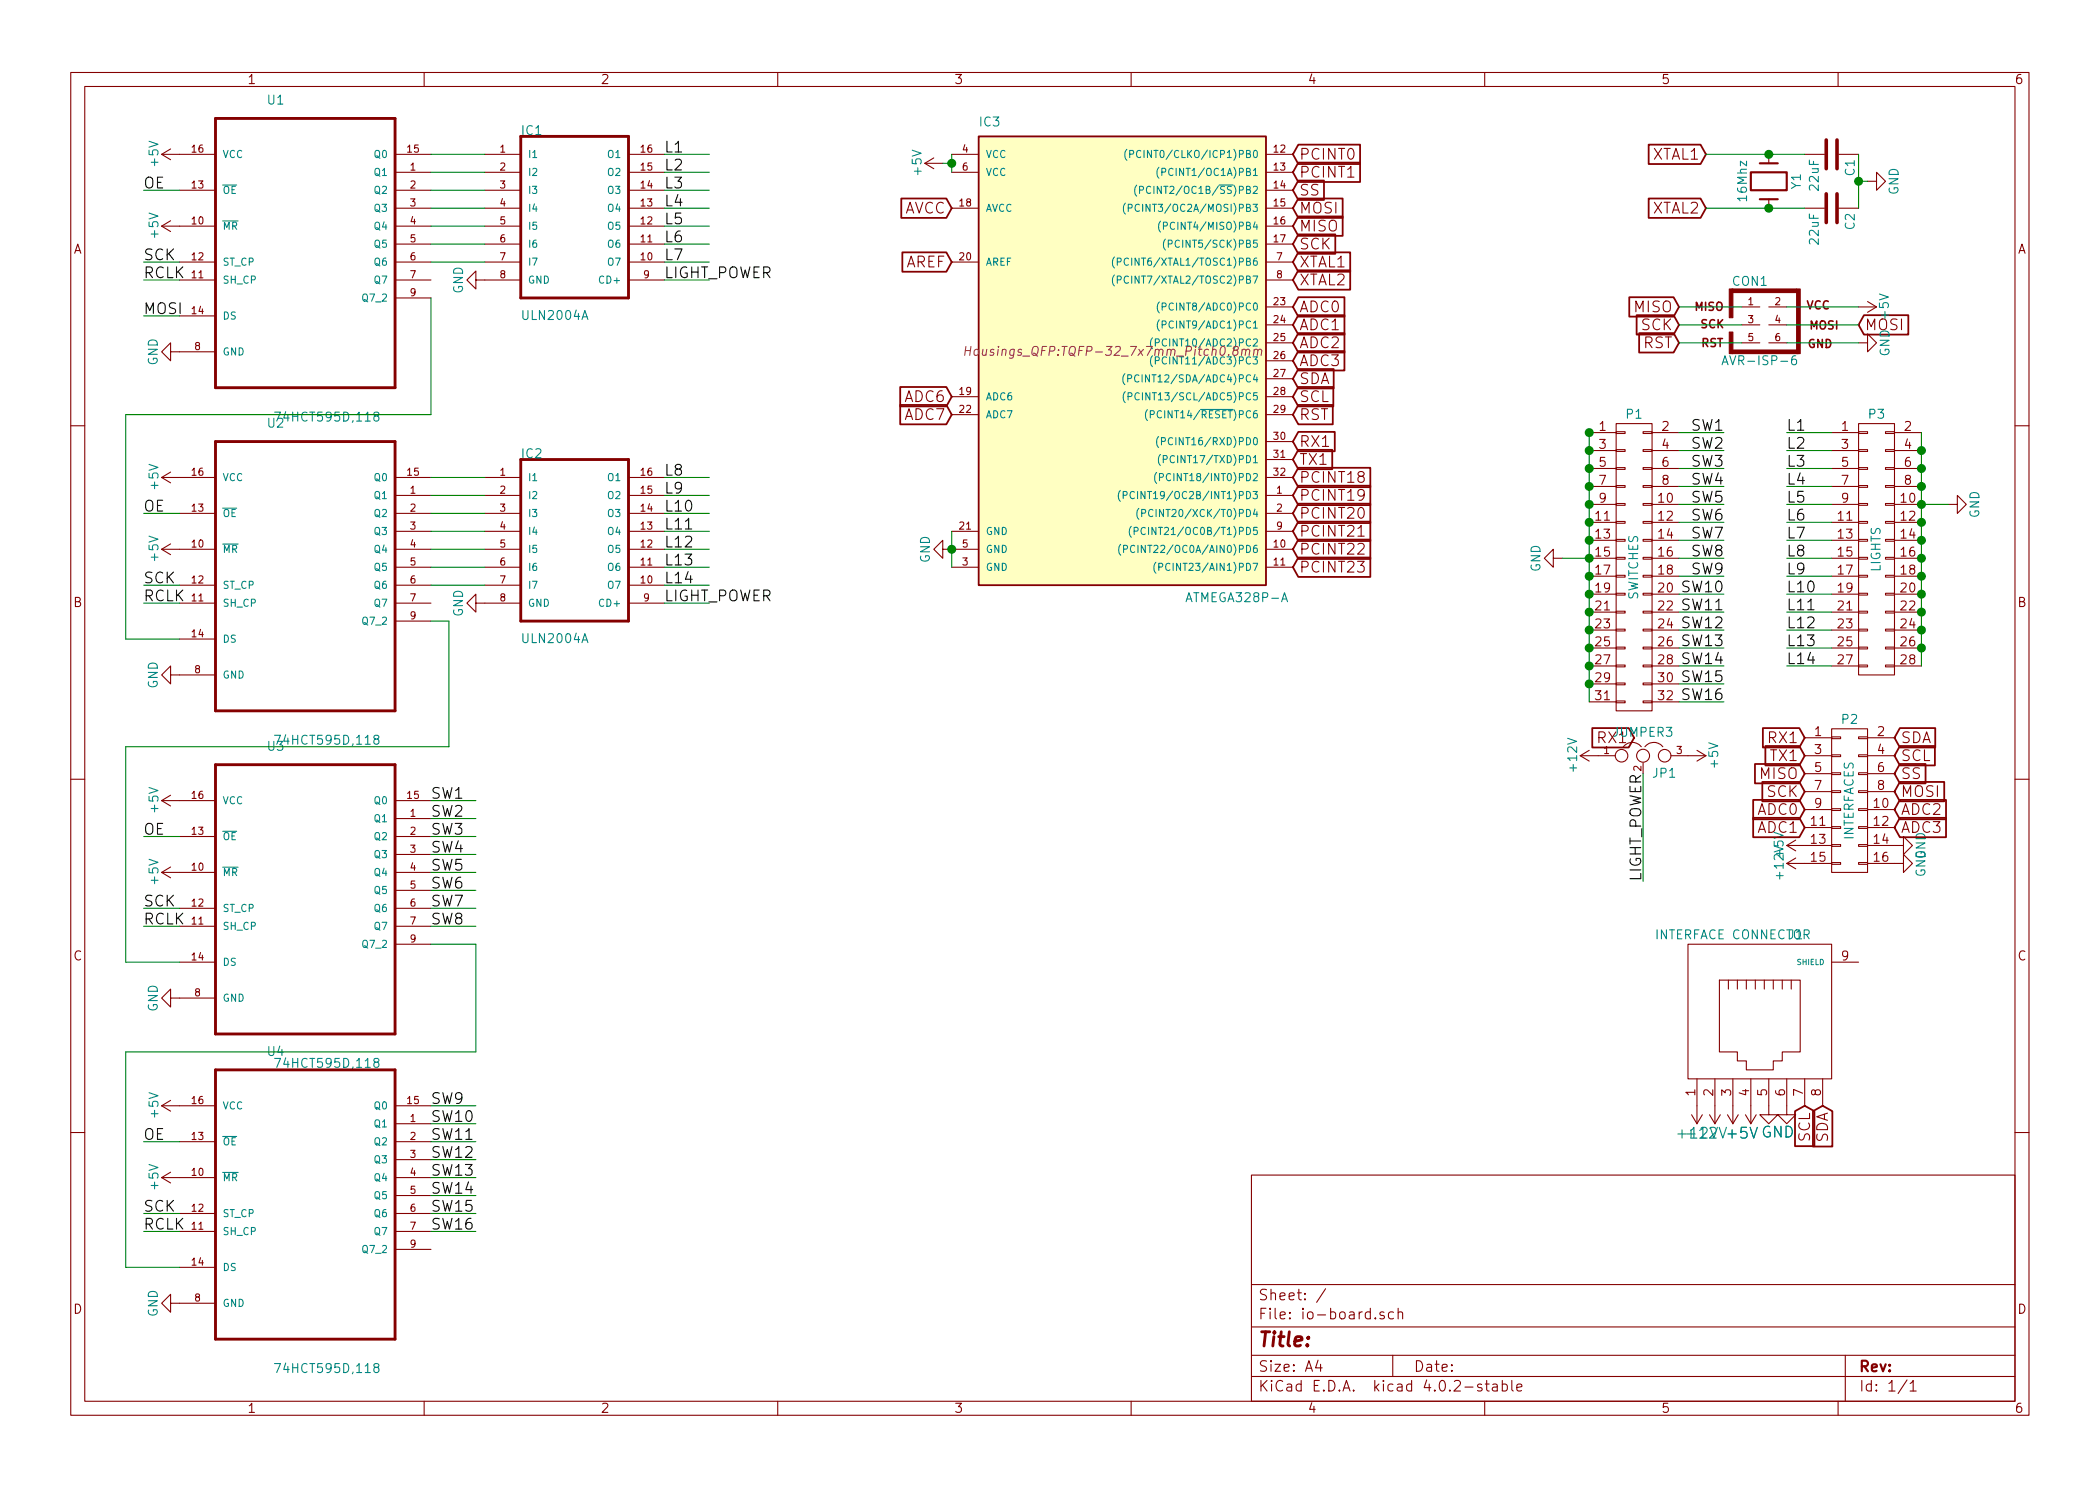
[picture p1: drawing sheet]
EESchema Schematic File Version 2
LIBS:power
LIBS:device
LIBS:transistors
LIBS:conn
LIBS:linear
LIBS:regul
LIBS:74xx
LIBS:cmos4000
LIBS:adc-dac
LIBS:memory
LIBS:xilinx
LIBS:microcontrollers
LIBS:dsp
LIBS:microchip
LIBS:analog_switches
LIBS:motorola
LIBS:texas
LIBS:intel
LIBS:audio
LIBS:interface
LIBS:digital-audio
LIBS:philips
LIBS:display
LIBS:cypress
LIBS:siliconi
LIBS:opto
LIBS:atmel
LIBS:contrib
LIBS:valves
LIBS:74HCT595D_118
LIBS:connector
LIBS:ULN2004A
LIBS:io-board-cache
EELAYER 25 0
EELAYER END
$Descr A4 11693 8268
encoding utf-8
Sheet 1 1
Title ""
Date ""
Rev ""
Comp ""
Comment1 ""
Comment2 ""
Comment3 ""
Comment4 ""
$EndDescr
$Comp
L ATMEGA328P-A IC3
U 1 1
P 6200 1950
F 0 "IC3" H 5450 3200 50  0000 L BNN
F 1 "ATMEGA328P-A" H 6600 550 50  0000 L BNN
F 2 "Housings_QFP:TQFP-32_7x7mm_Pitch0.8mm" H 6200 1950 50  0000 C CIN
F 3 "" H 6200 1950 50  0000 C CNN
	1    6200 1950
	1    0    0    -1  
$EndComp
$Comp
L +5V #PWR01
U 1 1
P 5250 900
F 0 "#PWR01" H 5250 750 50  0001 C CNN
F 1 "+5V" H 5250 1040 50  0000 C CNN
F 2 "" H 5250 900 50  0000 C CNN
F 3 "" H 5250 900 50  0000 C CNN
	1    5250 900 
	0    -1   -1   0   
$EndComp
$Comp
L GND #PWR02
U 1 1
P 5300 3050
F 0 "#PWR02" H 5300 2800 50  0001 C CNN
F 1 "GND" H 5300 2900 50  0000 C CNN
F 2 "" H 5300 3050 50  0000 C CNN
F 3 "" H 5300 3050 50  0000 C CNN
	1    5300 3050
	0    1    1    0   
$EndComp
$Comp
L Crystal Y1
U 1 1
P 9850 1000
F 0 "Y1" H 9850 1150 50  0000 C CNN
F 1 "16Mhz" H 9850 850 50  0000 C CNN
F 2 "Crystals:Crystal_HC49-4H_Vertical" H 9850 1000 50  0001 C CNN
F 3 "" H 9850 1000 50  0000 C CNN
	1    9850 1000
	0    1    1    0   
$EndComp
Text GLabel 7200 1450 2    60   Input ~ 0
XTAL1
Text GLabel 7200 1550 2    60   Input ~ 0
XTAL2
Text GLabel 9500 850  0    60   Input ~ 0
XTAL1
Text GLabel 9500 1150 0    60   Input ~ 0
XTAL2
$Comp
L C C1
U 1 1
P 10200 850
F 0 "C1" H 10225 950 50  0000 L CNN
F 1 "22uF" H 10225 750 50  0000 L CNN
F 2 "Capacitors_SMD:C_0603" H 10238 700 50  0001 C CNN
F 3 "" H 10200 850 50  0000 C CNN
	1    10200 850 
	0    1    1    0   
$EndComp
$Comp
L C C2
U 1 1
P 10200 1150
F 0 "C2" H 10225 1250 50  0000 L CNN
F 1 "22uF" H 10225 1050 50  0000 L CNN
F 2 "Capacitors_SMD:C_0603" H 10238 1000 50  0001 C CNN
F 3 "" H 10200 1150 50  0000 C CNN
	1    10200 1150
	0    1    1    0   
$EndComp
$Comp
L GND #PWR03
U 1 1
P 10400 1000
F 0 "#PWR03" H 10400 750 50  0001 C CNN
F 1 "GND" H 10400 850 50  0000 C CNN
F 2 "" H 10400 1000 50  0000 C CNN
F 3 "" H 10400 1000 50  0000 C CNN
	1    10400 1000
	0    -1   -1   0   
$EndComp
Text GLabel 7200 1350 2    60   Input ~ 0
SCK
Text GLabel 7200 1250 2    60   Input ~ 0
MISO
Text GLabel 7200 1150 2    60   Input ~ 0
MOSI
Text GLabel 7200 1050 2    60   Input ~ 0
SS
Text GLabel 7200 2450 2    60   Input ~ 0
RX1
Text GLabel 7200 2550 2    60   Input ~ 0
TX1
Text GLabel 9350 1700 0    60   Input ~ 0
MISO
Text GLabel 9350 1800 0    60   Input ~ 0
SCK
$Comp
L AVR-ISP-6 CON1
U 1 1
P 9850 1800
F 0 "CON1" H 9745 2040 50  0000 C CNN
F 1 "AVR-ISP-6" H 9585 1570 50  0000 L BNN
F 2 "AVR-ISP-6" V 9330 1840 50  0001 C CNN
F 3 "" H 9825 1800 50  0000 C CNN
	1    9850 1800
	1    0    0    -1  
$EndComp
Text GLabel 10350 1800 2    60   Input ~ 0
MOSI
$Comp
L +5V #PWR04
U 1 1
P 10350 1700
F 0 "#PWR04" H 10350 1550 50  0001 C CNN
F 1 "+5V" H 10350 1840 50  0000 C CNN
F 2 "" H 10350 1700 50  0000 C CNN
F 3 "" H 10350 1700 50  0000 C CNN
	1    10350 1700
	0    1    1    0   
$EndComp
$Comp
L GND #PWR05
U 1 1
P 10350 1900
F 0 "#PWR05" H 10350 1650 50  0001 C CNN
F 1 "GND" H 10350 1750 50  0000 C CNN
F 2 "" H 10350 1900 50  0000 C CNN
F 3 "" H 10350 1900 50  0000 C CNN
	1    10350 1900
	0    -1   -1   0   
$EndComp
Text GLabel 7200 2300 2    60   Input ~ 0
RST
Text GLabel 9350 1900 0    60   Input ~ 0
RST
$Comp
L GND #PWR06
U 1 1
P 10850 2800
F 0 "#PWR06" H 10850 2550 50  0001 C CNN
F 1 "GND" H 10850 2650 50  0000 C CNN
F 2 "" H 10850 2800 50  0000 C CNN
F 3 "" H 10850 2800 50  0000 C CNN
	1    10850 2800
	0    -1   -1   0   
$EndComp
Text GLabel 7200 2100 2    60   Input ~ 0
SDA
Text GLabel 7200 2200 2    60   Input ~ 0
SCL
$Comp
L ULN2004A IC1
U 1 1
P 3200 1150
F 0 "IC1" H 2900 1580 50  0000 L CNN
F 1 "ULN2004A" H 2900 550 50  0000 L CNN
F 2 "ULN2004A:SO16" H 3200 1150 60  0001 C CNN
F 3 "SOIC-16 Texas Instruments" H 3200 1150 50  0001 L CNN
F 4 "ULN2004AIDR" H 3200 1150 50  0001 L CNN "MP"
F 5 "High-Voltage%2C High-Current Darlington Transistor Array 16-SOIC -40 to 105" H 3200 1150 50  0001 L CNN "Description"
F 6 "Good" H 3200 1150 50  0001 L CNN "Availability"
F 7 "0.29 USD" H 3200 1150 50  0001 L CNN "Price"
F 8 "Texas Instruments" H 3200 1150 50  0001 L CNN "MF"
	1    3200 1150
	1    0    0    -1  
$EndComp
$Comp
L 74HCT595D,118 U1
U 1 1
P 1700 1250
F 0 "U1" H 1485 1950 50  0000 L CNN
F 1 "74HCT595D,118" H 1522 184 50  0000 L CNN
F 2 "SOIC127P600X175-16N" H 1700 1250 50  0001 L CNN
F 3 "SOIC-16 NXP Semiconductors" H 1700 1250 50  0001 L CNN
F 4 "74HCT595D,118" H 1700 1250 50  0001 L CNN "MP"
F 5 "74HC%28T%29595 - 8-bit serial-in%2C serial or parallel-out shift register with output latches%3B 3-state" H 1700 1250 50  0001 L CNN "Description"
F 6 "Good" H 1700 1250 50  0001 L CNN "Availability"
F 7 "0.46 USD" H 1700 1250 50  0001 L CNN "Price"
F 8 "NXP Semiconductors" H 1700 1250 50  0001 L CNN "MF"
	1    1700 1250
	1    0    0    -1  
$EndComp
$Comp
L GND #PWR07
U 1 1
P 1000 1950
F 0 "#PWR07" H 1000 1700 50  0001 C CNN
F 1 "GND" H 1000 1800 50  0000 C CNN
F 2 "" H 1000 1950 50  0000 C CNN
F 3 "" H 1000 1950 50  0000 C CNN
	1    1000 1950
	0    1    1    0   
$EndComp
$Comp
L +5V #PWR08
U 1 1
P 1000 850
F 0 "#PWR08" H 1000 700 50  0001 C CNN
F 1 "+5V" H 1000 990 50  0000 C CNN
F 2 "" H 1000 850 50  0000 C CNN
F 3 "" H 1000 850 50  0000 C CNN
	1    1000 850 
	0    -1   -1   0   
$EndComp
$Comp
L +5V #PWR09
U 1 1
P 1000 1250
F 0 "#PWR09" H 1000 1100 50  0001 C CNN
F 1 "+5V" H 1000 1390 50  0000 C CNN
F 2 "" H 1000 1250 50  0000 C CNN
F 3 "" H 1000 1250 50  0000 C CNN
	1    1000 1250
	0    -1   -1   0   
$EndComp
$Comp
L GND #PWR010
U 1 1
P 2700 1550
F 0 "#PWR010" H 2700 1300 50  0001 C CNN
F 1 "GND" H 2700 1400 50  0000 C CNN
F 2 "" H 2700 1550 50  0000 C CNN
F 3 "" H 2700 1550 50  0000 C CNN
	1    2700 1550
	0    1    1    0   
$EndComp
Text Label 3700 850  0    60   ~ 0
L1
Text Label 3700 950  0    60   ~ 0
L2
Text Label 3700 1050 0    60   ~ 0
L3
Text Label 3700 1150 0    60   ~ 0
L4
Text Label 3700 1250 0    60   ~ 0
L5
Text Label 3700 1350 0    60   ~ 0
L6
Text Label 3700 1450 0    60   ~ 0
L7
Text Label 3700 1550 0    60   ~ 0
LIGHT_POWER
Text Label 800  1050 0    60   ~ 0
OE
Text Label 800  1450 0    60   ~ 0
SCK
Text Label 800  1550 0    60   ~ 0
RCLK
Text Label 800  1750 0    60   ~ 0
MOSI
$Comp
L ULN2004A IC2
U 1 1
P 3200 2950
F 0 "IC2" H 2900 3380 50  0000 L CNN
F 1 "ULN2004A" H 2900 2350 50  0000 L CNN
F 2 "ULN2004A:SO16" H 3200 2950 60  0001 C CNN
F 3 "SOIC-16 Texas Instruments" H 3200 2950 50  0001 L CNN
F 4 "ULN2004AIDR" H 3200 2950 50  0001 L CNN "MP"
F 5 "High-Voltage%2C High-Current Darlington Transistor Array 16-SOIC -40 to 105" H 3200 2950 50  0001 L CNN "Description"
F 6 "Good" H 3200 2950 50  0001 L CNN "Availability"
F 7 "0.29 USD" H 3200 2950 50  0001 L CNN "Price"
F 8 "Texas Instruments" H 3200 2950 50  0001 L CNN "MF"
	1    3200 2950
	1    0    0    -1  
$EndComp
$Comp
L 74HCT595D,118 U2
U 1 1
P 1700 3050
F 0 "U2" H 1485 3750 50  0000 L CNN
F 1 "74HCT595D,118" H 1522 1984 50  0000 L CNN
F 2 "SOIC127P600X175-16N" H 1700 3050 50  0001 L CNN
F 3 "SOIC-16 NXP Semiconductors" H 1700 3050 50  0001 L CNN
F 4 "74HCT595D,118" H 1700 3050 50  0001 L CNN "MP"
F 5 "74HC%28T%29595 - 8-bit serial-in%2C serial or parallel-out shift register with output latches%3B 3-state" H 1700 3050 50  0001 L CNN "Description"
F 6 "Good" H 1700 3050 50  0001 L CNN "Availability"
F 7 "0.46 USD" H 1700 3050 50  0001 L CNN "Price"
F 8 "NXP Semiconductors" H 1700 3050 50  0001 L CNN "MF"
	1    1700 3050
	1    0    0    -1  
$EndComp
$Comp
L GND #PWR011
U 1 1
P 1000 3750
F 0 "#PWR011" H 1000 3500 50  0001 C CNN
F 1 "GND" H 1000 3600 50  0000 C CNN
F 2 "" H 1000 3750 50  0000 C CNN
F 3 "" H 1000 3750 50  0000 C CNN
	1    1000 3750
	0    1    1    0   
$EndComp
$Comp
L +5V #PWR012
U 1 1
P 1000 2650
F 0 "#PWR012" H 1000 2500 50  0001 C CNN
F 1 "+5V" H 1000 2790 50  0000 C CNN
F 2 "" H 1000 2650 50  0000 C CNN
F 3 "" H 1000 2650 50  0000 C CNN
	1    1000 2650
	0    -1   -1   0   
$EndComp
$Comp
L +5V #PWR013
U 1 1
P 1000 3050
F 0 "#PWR013" H 1000 2900 50  0001 C CNN
F 1 "+5V" H 1000 3190 50  0000 C CNN
F 2 "" H 1000 3050 50  0000 C CNN
F 3 "" H 1000 3050 50  0000 C CNN
	1    1000 3050
	0    -1   -1   0   
$EndComp
$Comp
L GND #PWR014
U 1 1
P 2700 3350
F 0 "#PWR014" H 2700 3100 50  0001 C CNN
F 1 "GND" H 2700 3200 50  0000 C CNN
F 2 "" H 2700 3350 50  0000 C CNN
F 3 "" H 2700 3350 50  0000 C CNN
	1    2700 3350
	0    1    1    0   
$EndComp
Text Label 3700 2650 0    60   ~ 0
L8
Text Label 3700 2750 0    60   ~ 0
L9
Text Label 3700 2850 0    60   ~ 0
L10
Text Label 3700 2950 0    60   ~ 0
L11
Text Label 3700 3050 0    60   ~ 0
L12
Text Label 3700 3150 0    60   ~ 0
L13
Text Label 3700 3250 0    60   ~ 0
L14
Text Label 3700 3350 0    60   ~ 0
LIGHT_POWER
Text Label 800  2850 0    60   ~ 0
OE
Text Label 800  3250 0    60   ~ 0
SCK
Text Label 800  3350 0    60   ~ 0
RCLK
Text Label 9950 2400 0    60   ~ 0
L1
Text Label 9950 2500 0    60   ~ 0
L2
Text Label 9950 2600 0    60   ~ 0
L3
Text Label 9950 2700 0    60   ~ 0
L4
Text Label 9950 2800 0    60   ~ 0
L5
Text Label 9950 2900 0    60   ~ 0
L6
Text Label 9950 3000 0    60   ~ 0
L7
Text Label 9950 3100 0    60   ~ 0
L8
Text Label 9950 3200 0    60   ~ 0
L9
Text Label 9950 3300 0    60   ~ 0
L10
$Comp
L CONN_02X14 P3
U 1 1
P 10450 3050
F 0 "P3" H 10450 3800 50  0000 C CNN
F 1 "LIGHTS" V 10450 3050 50  0000 C CNN
F 2 "Pin_Headers:Pin_Header_Straight_2x14_Pitch2.54mm" H 10450 1900 50  0001 C CNN
F 3 "" H 10450 1900 50  0000 C CNN
	1    10450 3050
	1    0    0    -1  
$EndComp
Text Label 9950 3400 0    60   ~ 0
L11
Text Label 9950 3500 0    60   ~ 0
L12
Text Label 9950 3600 0    60   ~ 0
L13
Text Label 9950 3700 0    60   ~ 0
L14
Text GLabel 7200 1700 2    60   Input ~ 0
ADC0
Text GLabel 7200 1800 2    60   Input ~ 0
ADC1
Text GLabel 7200 1900 2    60   Input ~ 0
ADC2
Text GLabel 7200 2000 2    60   Input ~ 0
ADC3
Text GLabel 7200 850  2    60   Input ~ 0
PCINT0
Text GLabel 7200 950  2    60   Input ~ 0
PCINT1
Text GLabel 7200 2650 2    60   Input ~ 0
PCINT18
Text GLabel 7200 2750 2    60   Input ~ 0
PCINT19
Text GLabel 7200 2850 2    60   Input ~ 0
PCINT20
Text GLabel 7200 2950 2    60   Input ~ 0
PCINT21
Text GLabel 7200 3050 2    60   Input ~ 0
PCINT22
Text GLabel 7200 3150 2    60   Input ~ 0
PCINT23
Text GLabel 5300 2200 0    60   Input ~ 0
ADC6
Text GLabel 5300 2300 0    60   Input ~ 0
ADC7
Text GLabel 5300 1150 0    60   Input ~ 0
AVCC
Text GLabel 5300 1450 0    60   Input ~ 0
AREF
$Comp
L 74HCT595D,118 U3
U 1 1
P 1700 4850
F 0 "U3" H 1485 5550 50  0000 L CNN
F 1 "74HCT595D,118" H 1522 3784 50  0000 L CNN
F 2 "SOIC127P600X175-16N" H 1700 4850 50  0001 L CNN
F 3 "SOIC-16 NXP Semiconductors" H 1700 4850 50  0001 L CNN
F 4 "74HCT595D,118" H 1700 4850 50  0001 L CNN "MP"
F 5 "74HC%28T%29595 - 8-bit serial-in%2C serial or parallel-out shift register with output latches%3B 3-state" H 1700 4850 50  0001 L CNN "Description"
F 6 "Good" H 1700 4850 50  0001 L CNN "Availability"
F 7 "0.46 USD" H 1700 4850 50  0001 L CNN "Price"
F 8 "NXP Semiconductors" H 1700 4850 50  0001 L CNN "MF"
	1    1700 4850
	1    0    0    -1  
$EndComp
$Comp
L +5V #PWR015
U 1 1
P 1000 4450
F 0 "#PWR015" H 1000 4300 50  0001 C CNN
F 1 "+5V" H 1000 4590 50  0000 C CNN
F 2 "" H 1000 4450 50  0000 C CNN
F 3 "" H 1000 4450 50  0000 C CNN
	1    1000 4450
	0    -1   -1   0   
$EndComp
$Comp
L +5V #PWR016
U 1 1
P 1000 4850
F 0 "#PWR016" H 1000 4700 50  0001 C CNN
F 1 "+5V" H 1000 4990 50  0000 C CNN
F 2 "" H 1000 4850 50  0000 C CNN
F 3 "" H 1000 4850 50  0000 C CNN
	1    1000 4850
	0    -1   -1   0   
$EndComp
Text Label 800  4650 0    60   ~ 0
OE
Text Label 800  5050 0    60   ~ 0
SCK
Text Label 800  5150 0    60   ~ 0
RCLK
$Comp
L GND #PWR017
U 1 1
P 1000 5550
F 0 "#PWR017" H 1000 5300 50  0001 C CNN
F 1 "GND" H 1000 5400 50  0000 C CNN
F 2 "" H 1000 5550 50  0000 C CNN
F 3 "" H 1000 5550 50  0000 C CNN
	1    1000 5550
	0    1    1    0   
$EndComp
Text Label 2400 4450 0    60   ~ 0
SW1
Text Label 2400 4550 0    60   ~ 0
SW2
Text Label 2400 4650 0    60   ~ 0
SW3
Text Label 2400 4750 0    60   ~ 0
SW4
Text Label 2400 4850 0    60   ~ 0
SW5
Text Label 2400 4950 0    60   ~ 0
SW6
Text Label 2400 5050 0    60   ~ 0
SW7
Text Label 2400 5150 0    60   ~ 0
SW8
$Comp
L 74HCT595D,118 U4
U 1 1
P 1700 6550
F 0 "U4" H 1485 7250 50  0000 L CNN
F 1 "74HCT595D,118" H 1522 5484 50  0000 L CNN
F 2 "SOIC127P600X175-16N" H 1700 6550 50  0001 L CNN
F 3 "SOIC-16 NXP Semiconductors" H 1700 6550 50  0001 L CNN
F 4 "74HCT595D,118" H 1700 6550 50  0001 L CNN "MP"
F 5 "74HC%28T%29595 - 8-bit serial-in%2C serial or parallel-out shift register with output latches%3B 3-state" H 1700 6550 50  0001 L CNN "Description"
F 6 "Good" H 1700 6550 50  0001 L CNN "Availability"
F 7 "0.46 USD" H 1700 6550 50  0001 L CNN "Price"
F 8 "NXP Semiconductors" H 1700 6550 50  0001 L CNN "MF"
	1    1700 6550
	1    0    0    -1  
$EndComp
$Comp
L +5V #PWR018
U 1 1
P 1000 6150
F 0 "#PWR018" H 1000 6000 50  0001 C CNN
F 1 "+5V" H 1000 6290 50  0000 C CNN
F 2 "" H 1000 6150 50  0000 C CNN
F 3 "" H 1000 6150 50  0000 C CNN
	1    1000 6150
	0    -1   -1   0   
$EndComp
$Comp
L +5V #PWR019
U 1 1
P 1000 6550
F 0 "#PWR019" H 1000 6400 50  0001 C CNN
F 1 "+5V" H 1000 6690 50  0000 C CNN
F 2 "" H 1000 6550 50  0000 C CNN
F 3 "" H 1000 6550 50  0000 C CNN
	1    1000 6550
	0    -1   -1   0   
$EndComp
Text Label 800  6350 0    60   ~ 0
OE
Text Label 800  6750 0    60   ~ 0
SCK
Text Label 800  6850 0    60   ~ 0
RCLK
$Comp
L GND #PWR020
U 1 1
P 1000 7250
F 0 "#PWR020" H 1000 7000 50  0001 C CNN
F 1 "GND" H 1000 7100 50  0000 C CNN
F 2 "" H 1000 7250 50  0000 C CNN
F 3 "" H 1000 7250 50  0000 C CNN
	1    1000 7250
	0    1    1    0   
$EndComp
Text Label 2400 6150 0    60   ~ 0
SW9
Text Label 2400 6250 0    60   ~ 0
SW10
Text Label 2400 6350 0    60   ~ 0
SW11
Text Label 2400 6450 0    60   ~ 0
SW12
Text Label 2400 6550 0    60   ~ 0
SW13
Text Label 2400 6650 0    60   ~ 0
SW14
Text Label 2400 6750 0    60   ~ 0
SW15
Text Label 2400 6850 0    60   ~ 0
SW16
$Comp
L GND #PWR021
U 1 1
P 8700 3100
F 0 "#PWR021" H 8700 2850 50  0001 C CNN
F 1 "GND" H 8700 2950 50  0000 C CNN
F 2 "" H 8700 3100 50  0000 C CNN
F 3 "" H 8700 3100 50  0000 C CNN
	1    8700 3100
	0    1    -1   0   
$EndComp
$Comp
L CONN_02X16 P1
U 1 1
P 9100 3150
F 0 "P1" H 9100 4000 50  0000 C CNN
F 1 "SWITCHES" V 9100 3150 50  0000 C CNN
F 2 "Pin_Headers:Pin_Header_Straight_2x16_Pitch2.54mm" H 9100 2050 50  0001 C CNN
F 3 "" H 9100 2050 50  0000 C CNN
	1    9100 3150
	1    0    0    -1  
$EndComp
Text Label 9600 2400 2    60   ~ 0
SW1
Text Label 9600 2500 2    60   ~ 0
SW2
Text Label 9600 2600 2    60   ~ 0
SW3
Text Label 9600 2700 2    60   ~ 0
SW4
Text Label 9600 2800 2    60   ~ 0
SW5
Text Label 9600 2900 2    60   ~ 0
SW6
Text Label 9600 3000 2    60   ~ 0
SW7
Text Label 9600 3100 2    60   ~ 0
SW8
Text Label 9600 3200 2    60   ~ 0
SW9
Text Label 9600 3300 2    60   ~ 0
SW10
Text Label 9600 3400 2    60   ~ 0
SW11
Text Label 9600 3500 2    60   ~ 0
SW12
Text Label 9600 3600 2    60   ~ 0
SW13
Text Label 9600 3700 2    60   ~ 0
SW14
Text Label 9600 3800 2    60   ~ 0
SW15
Text Label 9600 3900 2    60   ~ 0
SW16
Text GLabel 10550 4100 2    60   Input ~ 0
SDA
Text GLabel 10550 4200 2    60   Input ~ 0
SCL
Text GLabel 10050 4400 0    60   Input ~ 0
SCK
Text GLabel 10050 4300 0    60   Input ~ 0
MISO
Text GLabel 10550 4400 2    60   Input ~ 0
MOSI
Text GLabel 10550 4300 2    60   Input ~ 0
SS
Text GLabel 9100 4100 0    60   Input ~ 0
RX1
Text GLabel 10050 4200 0    60   Input ~ 0
TX1
Wire Wire Line
	5300 950  5300 850 
Wire Wire Line
	5250 900  5300 900 
Connection ~ 5300 900 
Wire Wire Line
	5300 2950 5300 3150
Connection ~ 5300 3050
Wire Wire Line
	9500 850  10050 850 
Wire Wire Line
	9500 1150 10050 1150
Connection ~ 9850 850 
Connection ~ 9850 1150
Wire Wire Line
	10350 850  10350 1150
Wire Wire Line
	10350 1000 10400 1000
Connection ~ 10350 1000
Wire Wire Line
	9700 1700 9350 1700
Wire Wire Line
	9700 1800 9350 1800
Wire Wire Line
	9950 1800 10350 1800
Wire Wire Line
	9950 1700 10350 1700
Wire Wire Line
	9950 1900 10350 1900
Wire Wire Line
	9350 1900 9700 1900
Wire Wire Line
	10700 2400 10700 3700
Connection ~ 10700 3200
Connection ~ 10700 3100
Connection ~ 10700 3000
Connection ~ 10700 2900
Connection ~ 10700 2800
Connection ~ 10700 2700
Connection ~ 10700 2600
Connection ~ 10700 2500
Wire Wire Line
	10700 2800 10850 2800
Wire Wire Line
	2400 850  2700 850 
Wire Wire Line
	2400 950  2700 950 
Wire Wire Line
	2400 1050 2700 1050
Wire Wire Line
	2400 1150 2700 1150
Wire Wire Line
	2400 1250 2700 1250
Wire Wire Line
	2400 1350 2700 1350
Wire Wire Line
	2400 1450 2700 1450
Wire Wire Line
	3700 850  3950 850 
Wire Wire Line
	3700 950  3950 950 
Wire Wire Line
	3700 1050 3950 1050
Wire Wire Line
	3700 1150 3950 1150
Wire Wire Line
	3700 1250 3950 1250
Wire Wire Line
	3700 1350 3950 1350
Wire Wire Line
	3700 1450 3950 1450
Wire Wire Line
	3700 1550 3950 1550
Wire Wire Line
	1000 1050 800  1050
Wire Wire Line
	1000 1450 800  1450
Wire Wire Line
	1000 1550 800  1550
Wire Wire Line
	1000 1750 800  1750
Wire Wire Line
	2400 2650 2700 2650
Wire Wire Line
	2400 2750 2700 2750
Wire Wire Line
	2400 2850 2700 2850
Wire Wire Line
	2400 2950 2700 2950
Wire Wire Line
	2400 3050 2700 3050
Wire Wire Line
	2400 3150 2700 3150
Wire Wire Line
	2400 3250 2700 3250
Wire Wire Line
	3700 2650 3950 2650
Wire Wire Line
	3700 2750 3950 2750
Wire Wire Line
	3700 2850 3950 2850
Wire Wire Line
	3700 2950 3950 2950
Wire Wire Line
	3700 3050 3950 3050
Wire Wire Line
	3700 3150 3950 3150
Wire Wire Line
	3700 3250 3950 3250
Wire Wire Line
	3700 3350 3950 3350
Wire Wire Line
	1000 2850 800  2850
Wire Wire Line
	1000 3250 800  3250
Wire Wire Line
	1000 3350 800  3350
Wire Wire Line
	700  3550 1000 3550
Wire Wire Line
	2400 1650 2400 2300
Wire Wire Line
	2400 2300 700  2300
Wire Wire Line
	700  2300 700  3550
Wire Wire Line
	9950 2400 10200 2400
Wire Wire Line
	9950 2500 10200 2500
Wire Wire Line
	9950 2600 10200 2600
Wire Wire Line
	9950 2700 10200 2700
Wire Wire Line
	9950 2800 10200 2800
Wire Wire Line
	9950 2900 10200 2900
Wire Wire Line
	9950 3000 10200 3000
Wire Wire Line
	9950 3100 10200 3100
Wire Wire Line
	9950 3200 10200 3200
Wire Wire Line
	9950 3300 10200 3300
Connection ~ 10700 3300
Connection ~ 10700 3400
Connection ~ 10700 3500
Connection ~ 10700 3600
Wire Wire Line
	9950 3400 10200 3400
Wire Wire Line
	9950 3500 10200 3500
Wire Wire Line
	9950 3600 10200 3600
Wire Wire Line
	9950 3700 10200 3700
Wire Wire Line
	2400 3450 2500 3450
Wire Wire Line
	2500 3450 2500 4150
Wire Wire Line
	2500 4150 700  4150
Wire Wire Line
	700  4150 700  5350
Wire Wire Line
	700  5350 1000 5350
Wire Wire Line
	1000 4650 800  4650
Wire Wire Line
	1000 5050 800  5050
Wire Wire Line
	1000 5150 800  5150
Wire Wire Line
	2400 4450 2650 4450
Wire Wire Line
	2400 4550 2650 4550
Wire Wire Line
	2400 4650 2650 4650
Wire Wire Line
	2400 4750 2650 4750
Wire Wire Line
	2400 4850 2650 4850
Wire Wire Line
	2400 4950 2650 4950
Wire Wire Line
	2400 5050 2650 5050
Wire Wire Line
	2400 5150 2650 5150
Wire Wire Line
	700  7050 1000 7050
Wire Wire Line
	1000 6350 800  6350
Wire Wire Line
	1000 6750 800  6750
Wire Wire Line
	1000 6850 800  6850
Wire Wire Line
	2400 6150 2650 6150
Wire Wire Line
	2400 6250 2650 6250
Wire Wire Line
	2400 6350 2650 6350
Wire Wire Line
	2400 6450 2650 6450
Wire Wire Line
	2400 6550 2650 6550
Wire Wire Line
	2400 6650 2650 6650
Wire Wire Line
	2400 6750 2650 6750
Wire Wire Line
	2400 6850 2650 6850
Wire Wire Line
	2400 5250 2650 5250
Wire Wire Line
	2650 5250 2650 5850
Wire Wire Line
	2650 5850 700  5850
Wire Wire Line
	700  5850 700  7050
Connection ~ 8850 3100
Connection ~ 8850 3000
Connection ~ 8850 2900
Connection ~ 8850 2800
Connection ~ 8850 2700
Connection ~ 8850 2600
Connection ~ 8850 2500
Connection ~ 8850 2400
Connection ~ 8850 3200
Connection ~ 8850 3300
Connection ~ 8850 3400
Connection ~ 8850 3500
Connection ~ 8850 3600
Connection ~ 8850 3700
Connection ~ 8850 3800
Wire Wire Line
	9600 2400 9350 2400
Wire Wire Line
	9600 2500 9350 2500
Wire Wire Line
	9600 2600 9350 2600
Wire Wire Line
	9600 2700 9350 2700
Wire Wire Line
	9600 2800 9350 2800
Wire Wire Line
	9600 2900 9350 2900
Wire Wire Line
	9600 3000 9350 3000
Wire Wire Line
	9600 3100 9350 3100
Wire Wire Line
	9600 3200 9350 3200
Wire Wire Line
	9600 3300 9350 3300
Wire Wire Line
	9600 3400 9350 3400
Wire Wire Line
	9600 3500 9350 3500
Wire Wire Line
	9600 3600 9350 3600
Wire Wire Line
	9600 3700 9350 3700
Wire Wire Line
	9600 3800 9350 3800
Wire Wire Line
	9600 3900 9350 3900
Wire Wire Line
	8850 3100 8700 3100
$Comp
L GND #PWR022
U 1 1
P 10550 4700
F 0 "#PWR022" H 10550 4450 50  0001 C CNN
F 1 "GND" H 10550 4550 50  0000 C CNN
F 2 "" H 10550 4700 50  0000 C CNN
F 3 "" H 10550 4700 50  0000 C CNN
	1    10550 4700
	0    -1   -1   0   
$EndComp
$Comp
L GND #PWR023
U 1 1
P 10550 4800
F 0 "#PWR023" H 10550 4550 50  0001 C CNN
F 1 "GND" H 10550 4650 50  0000 C CNN
F 2 "" H 10550 4800 50  0000 C CNN
F 3 "" H 10550 4800 50  0000 C CNN
	1    10550 4800
	0    -1   -1   0   
$EndComp
$Comp
L +5V #PWR024
U 1 1
P 10050 4700
F 0 "#PWR024" H 10050 4550 50  0001 C CNN
F 1 "+5V" H 10050 4840 50  0000 C CNN
F 2 "" H 10050 4700 50  0000 C CNN
F 3 "" H 10050 4700 50  0000 C CNN
	1    10050 4700
	0    -1   -1   0   
$EndComp
$Comp
L +12V #PWR025
U 1 1
P 10050 4800
F 0 "#PWR025" H 10050 4650 50  0001 C CNN
F 1 "+12V" H 10050 4940 50  0000 C CNN
F 2 "" H 10050 4800 50  0000 C CNN
F 3 "" H 10050 4800 50  0000 C CNN
	1    10050 4800
	0    -1   -1   0   
$EndComp
$Comp
L JUMPER3 JP1
U 1 1
P 9150 4200
F 0 "JP1" H 9200 4100 50  0000 L CNN
F 1 "JUMPER3" H 9150 4300 50  0000 C BNN
F 2 "Pin_Headers:Pin_Header_Straight_1x03_Pitch2.54mm" H 9150 4200 50  0001 C CNN
F 3 "" H 9150 4200 50  0000 C CNN
	1    9150 4200
	1    0    0    -1  
$EndComp
$Comp
L +12V #PWR026
U 1 1
P 8900 4200
F 0 "#PWR026" H 8900 4050 50  0001 C CNN
F 1 "+12V" H 8900 4340 50  0000 C CNN
F 2 "" H 8900 4200 50  0000 C CNN
F 3 "" H 8900 4200 50  0000 C CNN
	1    8900 4200
	0    -1   -1   0   
$EndComp
$Comp
L +5V #PWR027
U 1 1
P 9400 4200
F 0 "#PWR027" H 9400 4050 50  0001 C CNN
F 1 "+5V" H 9400 4340 50  0000 C CNN
F 2 "" H 9400 4200 50  0000 C CNN
F 3 "" H 9400 4200 50  0000 C CNN
	1    9400 4200
	0    1    1    0   
$EndComp
Text Label 9150 4300 3    60   ~ 0
LIGHT_POWER
Wire Wire Line
	9150 4300 9150 4900
Text GLabel 10050 4500 0    60   Input ~ 0
ADC0
Text GLabel 10050 4600 0    60   Input ~ 0
ADC1
Text GLabel 10550 4500 2    60   Input ~ 0
ADC2
Text GLabel 10550 4600 2    60   Input ~ 0
ADC3
$Comp
L RJ45 J1
U 1 1
P 9800 5700
F 0 "J1" H 10000 6200 50  0000 C CNN
F 1 "INTERFACE CONNECTOR" H 9650 6200 50  0000 C CNN
F 2 "w_conn_pc:rj45-wiznet-rb1-125bag1a" H 9800 5700 50  0001 C CNN
F 3 "" H 9800 5700 50  0000 C CNN
	1    9800 5700
	1    0    0    -1  
$EndComp
$Comp
L CONN_02X08 P2
U 1 1
P 10300 4450
F 0 "P2" H 10300 4900 50  0000 C CNN
F 1 "INTERFACES" V 10300 4450 50  0000 C CNN
F 2 "Pin_Headers:Pin_Header_Straight_2x08_Pitch2.54mm" H 10300 3250 50  0001 C CNN
F 3 "" H 10300 3250 50  0000 C CNN
	1    10300 4450
	1    0    0    -1  
$EndComp
$Comp
L +12V #PWR028
U 1 1
P 9450 6150
F 0 "#PWR028" H 9450 6000 50  0001 C CNN
F 1 "+12V" H 9450 6300 60  0000 C CNN
F 2 "" H 9450 6150 50  0000 C CNN
F 3 "" H 9450 6150 50  0000 C CNN
	1    9450 6150
	-1   0    0    1   
$EndComp
$Comp
L +12V #PWR029
U 1 1
P 9550 6150
F 0 "#PWR029" H 9550 6000 50  0001 C CNN
F 1 "+12V" H 9600 6300 60  0000 C CNN
F 2 "" H 9550 6150 50  0000 C CNN
F 3 "" H 9550 6150 50  0000 C CNN
	1    9550 6150
	-1   0    0    1   
$EndComp
$Comp
L +5V #PWR030
U 1 1
P 9650 6150
F 0 "#PWR030" H 9650 6000 50  0001 C CNN
F 1 "+5V" H 9600 6300 60  0000 C CNN
F 2 "" H 9650 6150 50  0000 C CNN
F 3 "" H 9650 6150 50  0000 C CNN
	1    9650 6150
	-1   0    0    1   
$EndComp
$Comp
L +5V #PWR031
U 1 1
P 9750 6150
F 0 "#PWR031" H 9750 6000 50  0001 C CNN
F 1 "+5V" H 9800 6300 60  0000 C CNN
F 2 "" H 9750 6150 50  0000 C CNN
F 3 "" H 9750 6150 50  0000 C CNN
	1    9750 6150
	-1   0    0    1   
$EndComp
$Comp
L GND #PWR032
U 1 1
P 9850 6150
F 0 "#PWR032" H 9850 5900 50  0001 C CNN
F 1 "GND" H 9900 6000 60  0000 C CNN
F 2 "" H 9850 6150 50  0000 C CNN
F 3 "" H 9850 6150 50  0000 C CNN
	1    9850 6150
	1    0    0    -1  
$EndComp
$Comp
L GND #PWR033
U 1 1
P 9950 6150
F 0 "#PWR033" H 9950 5900 50  0001 C CNN
F 1 "GND" H 9900 6000 60  0000 C CNN
F 2 "" H 9950 6150 50  0000 C CNN
F 3 "" H 9950 6150 50  0000 C CNN
	1    9950 6150
	1    0    0    -1  
$EndComp
Text GLabel 10150 6150 3    60   Input ~ 0
SDA
Text GLabel 10050 6150 3    60   Input ~ 0
SCL
Wire Wire Line
	8850 2400 8850 3900
Text GLabel 10050 4100 0    60   Input ~ 0
RX1
$EndSCHEMATC
